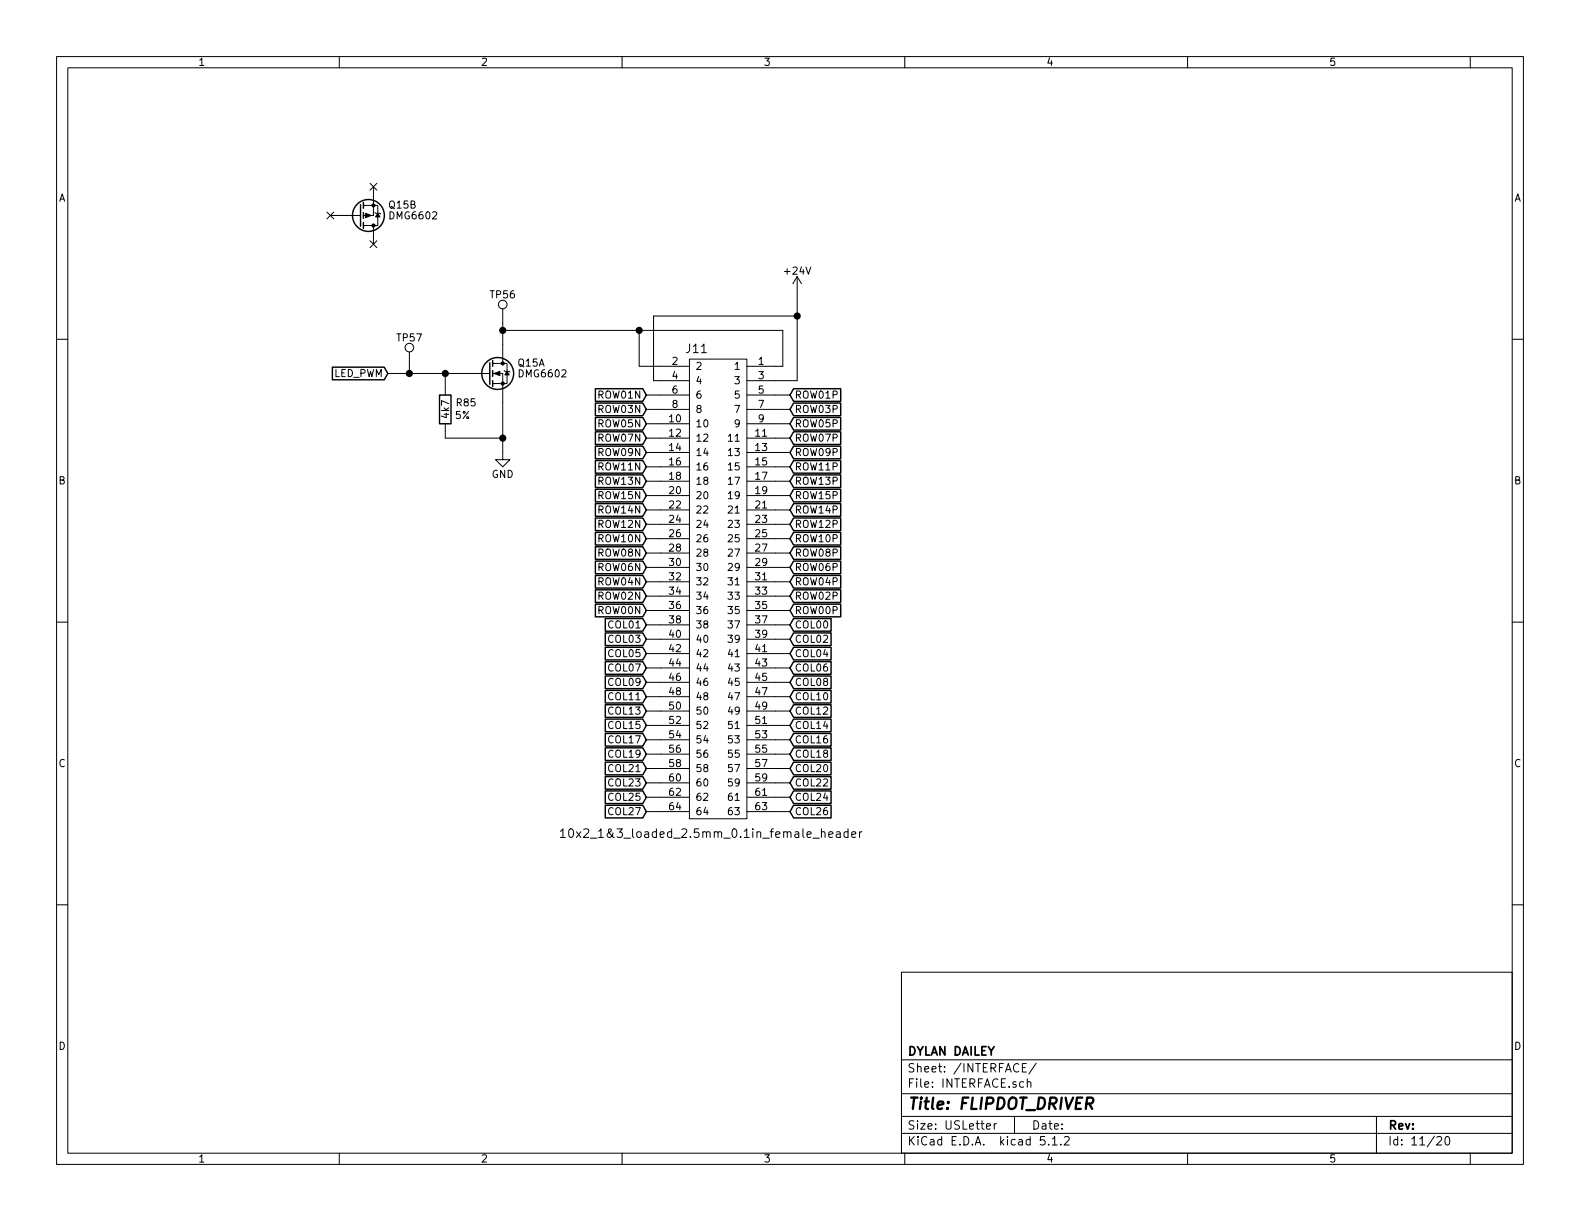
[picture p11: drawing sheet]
EESchema Schematic File Version 4
LIBS:flipdot_driver-cache
EELAYER 29 0
EELAYER END
$Descr USLetter 11000 8500
encoding utf-8
Sheet 11 20
Title "FLIPDOT_DRIVER"
Date ""
Rev ""
Comp "DYLAN DAILEY"
Comment1 ""
Comment2 ""
Comment3 ""
Comment4 ""
$EndDescr
$Comp
L power:GND #PWR?
U 1 1
P 3500 3150
AR Path="/6285D04D" Ref="#PWR?"  Part="1" 
AR Path="/627E3ADC/6285D04D" Ref="#PWR0167"  Part="1" 
F 0 "#PWR0167" H 3500 2900 50  0001 C CNN
F 1 "GND" H 3500 3000 50  0000 C CNN
F 2 "" H 3500 3150 50  0001 C CNN
F 3 "" H 3500 3150 50  0001 C CNN
	1    3500 3150
	1    0    0    -1  
$EndComp
$Comp
L power:+24V #PWR?
U 1 1
P 5550 2025
AR Path="/6285D053" Ref="#PWR?"  Part="1" 
AR Path="/627E3ADC/6285D053" Ref="#PWR0166"  Part="1" 
F 0 "#PWR0166" H 5550 1875 50  0001 C CNN
F 1 "+24V" H 5550 2165 50  0000 C CNN
F 2 "" H 5550 2025 50  0001 C CNN
F 3 "" H 5550 2025 50  0001 C CNN
	1    5550 2025
	1    0    0    -1  
$EndComp
$Comp
L custom:10x2_1&3_loaded_2.5mm_0.1in_female_header J?
U 1 1
P 5000 4100
AR Path="/6285D0A2" Ref="J?"  Part="1" 
AR Path="/627E3ADC/6285D0A2" Ref="J11"  Part="1" 
F 0 "J11" H 5150 5775 60  0000 C CNN
F 1 "10x2_1&3_loaded_2.5mm_0.1in_female_header" H 5050 2400 60  0000 C CNN
F 2 "" H 5000 4750 60  0001 C CNN
F 3 "" H 5000 4750 60  0001 C CNN
	1    5000 4100
	-1   0    0    -1  
$EndComp
Wire Wire Line
	3500 2300 3500 2400
Wire Wire Line
	5550 2025 5550 2200
Wire Wire Line
	3500 2800 3500 3050
Wire Wire Line
	2700 2600 2850 2600
Connection ~ 3100 2600
Wire Wire Line
	3100 3050 3500 3050
Wire Wire Line
	3100 3050 3100 3000
Wire Wire Line
	3100 2700 3100 2600
Connection ~ 3500 3050
Wire Wire Line
	4600 5650 4500 5650
Wire Wire Line
	4600 5550 4500 5550
Wire Wire Line
	4600 5450 4500 5450
Wire Wire Line
	4600 5350 4500 5350
Wire Wire Line
	4600 5250 4500 5250
Wire Wire Line
	4600 5150 4500 5150
Wire Wire Line
	4600 5050 4500 5050
Wire Wire Line
	4600 4950 4500 4950
Wire Wire Line
	4600 4850 4500 4850
Wire Wire Line
	4600 4750 4500 4750
Wire Wire Line
	4600 4650 4500 4650
Wire Wire Line
	4600 4550 4500 4550
Wire Wire Line
	4600 4450 4500 4450
Wire Wire Line
	4500 4350 4600 4350
Wire Wire Line
	5400 5650 5500 5650
Wire Wire Line
	5400 5550 5500 5550
Wire Wire Line
	5400 5450 5500 5450
Wire Wire Line
	5400 5350 5500 5350
Wire Wire Line
	5400 5250 5500 5250
Wire Wire Line
	5400 5150 5500 5150
Wire Wire Line
	5400 5050 5500 5050
Wire Wire Line
	5400 4950 5500 4950
Wire Wire Line
	5400 4850 5500 4850
Wire Wire Line
	5400 4750 5500 4750
Wire Wire Line
	5400 4650 5500 4650
Wire Wire Line
	5400 4550 5500 4550
Wire Wire Line
	5400 4450 5500 4450
Wire Wire Line
	5400 4350 5500 4350
Wire Wire Line
	5400 4250 5500 4250
Wire Wire Line
	5400 4150 5500 4150
Wire Wire Line
	5400 4050 5500 4050
Wire Wire Line
	5400 3950 5500 3950
Wire Wire Line
	5400 3850 5500 3850
Wire Wire Line
	5400 3750 5500 3750
Wire Wire Line
	5400 3650 5500 3650
Wire Wire Line
	5400 3550 5500 3550
Wire Wire Line
	5400 3450 5500 3450
Wire Wire Line
	5400 3350 5500 3350
Wire Wire Line
	5400 3250 5500 3250
Wire Wire Line
	5400 3150 5500 3150
Wire Wire Line
	5400 3050 5500 3050
Wire Wire Line
	5400 2950 5500 2950
Wire Wire Line
	5400 2850 5500 2850
Wire Wire Line
	5400 2750 5500 2750
Wire Wire Line
	4450 2550 4600 2550
Wire Wire Line
	4450 2300 4450 2550
Wire Wire Line
	5450 2550 5400 2550
Wire Wire Line
	5450 2300 5450 2550
Wire Wire Line
	5550 2650 5400 2650
Wire Wire Line
	4600 2650 4550 2650
Wire Wire Line
	4550 2650 4550 2200
Wire Wire Line
	4600 4250 4500 4250
Wire Wire Line
	4600 4150 4500 4150
Wire Wire Line
	4600 4050 4500 4050
Wire Wire Line
	4600 3950 4500 3950
Wire Wire Line
	4600 3850 4500 3850
Wire Wire Line
	4600 3750 4500 3750
Wire Wire Line
	4600 3650 4500 3650
Wire Wire Line
	4600 3550 4500 3550
Wire Wire Line
	4600 3450 4500 3450
Wire Wire Line
	4600 3350 4500 3350
Wire Wire Line
	4600 3250 4500 3250
Wire Wire Line
	4600 3150 4500 3150
Wire Wire Line
	4600 3050 4500 3050
Wire Wire Line
	4600 2950 4500 2950
Wire Wire Line
	4600 2850 4500 2850
Wire Wire Line
	4600 2750 4500 2750
Wire Wire Line
	4550 2200 5550 2200
Connection ~ 5550 2200
Connection ~ 4450 2300
Wire Wire Line
	3500 2300 4450 2300
Wire Wire Line
	3100 2600 3200 2600
Wire Wire Line
	3500 3050 3500 3150
Wire Wire Line
	5550 2200 5550 2650
Wire Wire Line
	4450 2300 5450 2300
Wire Wire Line
	3500 2250 3500 2300
Connection ~ 3500 2300
$Comp
L Connector:TestPoint TP?
U 1 1
P 3500 2250
AR Path="/6285D1B8" Ref="TP?"  Part="1" 
AR Path="/627E3ADC/6285D1B8" Ref="TP56"  Part="1" 
F 0 "TP56" H 3500 2450 50  0000 C CNN
F 1 "TestPoint" H 3250 2300 50  0001 C CNN
F 2 "" H 3700 2250 50  0001 C CNN
F 3 "~" H 3700 2250 50  0001 C CNN
	1    3500 2250
	1    0    0    -1  
$EndComp
$Comp
L custom:DMG6602 Q?
U 1 1
P 3400 2600
AR Path="/6285D241" Ref="Q?"  Part="1" 
AR Path="/627E3ADC/6285D241" Ref="Q15"  Part="1" 
F 0 "Q15" H 3600 2675 50  0000 L CNN
F 1 "DMG6602" H 3600 2600 50  0000 L CNN
F 2 "Package_TO_SOT_SMD:TSOT-23-6" H 3600 2525 50  0001 L CIN
F 3 "" H 3400 2600 50  0001 L CNN
	1    3400 2600
	1    0    0    -1  
$EndComp
NoConn ~ 2600 1700
NoConn ~ 2300 1500
NoConn ~ 2600 1300
$Comp
L custom:DMG6602 Q?
U 2 1
P 2500 1500
AR Path="/6285D247" Ref="Q?"  Part="2" 
AR Path="/627E3ADC/6285D247" Ref="Q15"  Part="2" 
F 0 "Q15" H 2700 1575 50  0000 L CNN
F 1 "DMG6602" H 2700 1500 50  0000 L CNN
F 2 "Package_TO_SOT_SMD:TSOT-23-6" H 2700 1425 50  0001 L CIN
F 3 "" H 2500 1500 50  0001 L CNN
	2    2500 1500
	1    0    0    -1  
$EndComp
Text GLabel 2700 2600 0    50   Input ~ 0
LED_PWM
Wire Wire Line
	2850 2550 2850 2600
Connection ~ 2850 2600
Wire Wire Line
	2850 2600 3100 2600
$Comp
L Connector:TestPoint TP?
U 1 1
P 2850 2550
AR Path="/5D2073A5" Ref="TP?"  Part="1" 
AR Path="/627E3ADC/5D2073A5" Ref="TP57"  Part="1" 
F 0 "TP57" H 2850 2750 50  0000 C CNN
F 1 "TestPoint" H 2600 2600 50  0001 C CNN
F 2 "" H 3050 2550 50  0001 C CNN
F 3 "~" H 3050 2550 50  0001 C CNN
	1    2850 2550
	1    0    0    -1  
$EndComp
Text GLabel 5500 2750 2    50   Input ~ 0
ROW01P
Text GLabel 5500 2850 2    50   Input ~ 0
ROW03P
Text GLabel 5500 2950 2    50   Input ~ 0
ROW05P
Text GLabel 5500 3050 2    50   Input ~ 0
ROW07P
Text GLabel 5500 3150 2    50   Input ~ 0
ROW09P
Text GLabel 5500 3250 2    50   Input ~ 0
ROW11P
Text GLabel 5500 3350 2    50   Input ~ 0
ROW13P
Text GLabel 5500 3450 2    50   Input ~ 0
ROW15P
Text GLabel 5500 3550 2    50   Input ~ 0
ROW14P
Text GLabel 5500 3650 2    50   Input ~ 0
ROW12P
Text GLabel 5500 3750 2    50   Input ~ 0
ROW10P
Text GLabel 5500 3850 2    50   Input ~ 0
ROW08P
Text GLabel 5500 3950 2    50   Input ~ 0
ROW06P
Text GLabel 5500 4050 2    50   Input ~ 0
ROW04P
Text GLabel 5500 4150 2    50   Input ~ 0
ROW02P
Text GLabel 5500 4250 2    50   Input ~ 0
ROW00P
Text GLabel 5500 4350 2    50   Input ~ 0
COL00
Text GLabel 5500 4450 2    50   Input ~ 0
COL02
Text GLabel 5500 4550 2    50   Input ~ 0
COL04
Text GLabel 5500 4650 2    50   Input ~ 0
COL06
Text GLabel 5500 4750 2    50   Input ~ 0
COL08
Text GLabel 5500 4850 2    50   Input ~ 0
COL10
Text GLabel 5500 4950 2    50   Input ~ 0
COL12
Text GLabel 5500 5050 2    50   Input ~ 0
COL14
Text GLabel 5500 5150 2    50   Input ~ 0
COL16
Text GLabel 5500 5250 2    50   Input ~ 0
COL18
Text GLabel 5500 5350 2    50   Input ~ 0
COL20
Text GLabel 5500 5450 2    50   Input ~ 0
COL22
Text GLabel 5500 5550 2    50   Input ~ 0
COL24
Text GLabel 5500 5650 2    50   Input ~ 0
COL26
Text GLabel 4500 2750 0    50   Input ~ 0
ROW01N
Text GLabel 4500 2850 0    50   Input ~ 0
ROW03N
Text GLabel 4500 2950 0    50   Input ~ 0
ROW05N
Text GLabel 4500 3050 0    50   Input ~ 0
ROW07N
Text GLabel 4500 3150 0    50   Input ~ 0
ROW09N
Text GLabel 4500 3250 0    50   Input ~ 0
ROW11N
Text GLabel 4500 3350 0    50   Input ~ 0
ROW13N
Text GLabel 4500 3450 0    50   Input ~ 0
ROW15N
Text GLabel 4500 3550 0    50   Input ~ 0
ROW14N
Text GLabel 4500 3650 0    50   Input ~ 0
ROW12N
Text GLabel 4500 3750 0    50   Input ~ 0
ROW10N
Text GLabel 4500 3850 0    50   Input ~ 0
ROW08N
Text GLabel 4500 3950 0    50   Input ~ 0
ROW06N
Text GLabel 4500 4050 0    50   Input ~ 0
ROW04N
Text GLabel 4500 4150 0    50   Input ~ 0
ROW02N
Text GLabel 4500 4250 0    50   Input ~ 0
ROW00N
Text GLabel 4500 4350 0    50   Input ~ 0
COL01
Text GLabel 4500 4450 0    50   Input ~ 0
COL03
Text GLabel 4500 4550 0    50   Input ~ 0
COL05
Text GLabel 4500 4650 0    50   Input ~ 0
COL07
Text GLabel 4500 4750 0    50   Input ~ 0
COL09
Text GLabel 4500 4850 0    50   Input ~ 0
COL11
Text GLabel 4500 4950 0    50   Input ~ 0
COL13
Text GLabel 4500 5050 0    50   Input ~ 0
COL15
Text GLabel 4500 5150 0    50   Input ~ 0
COL17
Text GLabel 4500 5250 0    50   Input ~ 0
COL19
Text GLabel 4500 5350 0    50   Input ~ 0
COL21
Text GLabel 4500 5450 0    50   Input ~ 0
COL23
Text GLabel 4500 5550 0    50   Input ~ 0
COL25
Text GLabel 4500 5650 0    50   Input ~ 0
COL27
$Comp
L custom:CRG0603F4K7 R85
U 1 1
P 3100 2850
F 0 "R85" H 3170 2870 50  0000 L BNN
F 1 "CRG0603F4K7" H 2400 2450 50  0001 L BNN
F 2 "Resistor_SMD:R_0603_1608Metric" H 2400 2350 50  0001 L BNN
F 3 "/home/dj/datasheets/Pyu-RC_Group_51_RoHS_L_9.pdf" H 2400 2250 50  0001 L BNN
F 4 "4k7" V 3100 2850 50  0000 C CNN "VALUE"
F 5 "5%" H 3220 2810 50  0000 C CNN "TOLERANCE"
	1    3100 2850
	1    0    0    -1  
$EndComp
$EndSCHEMATC
